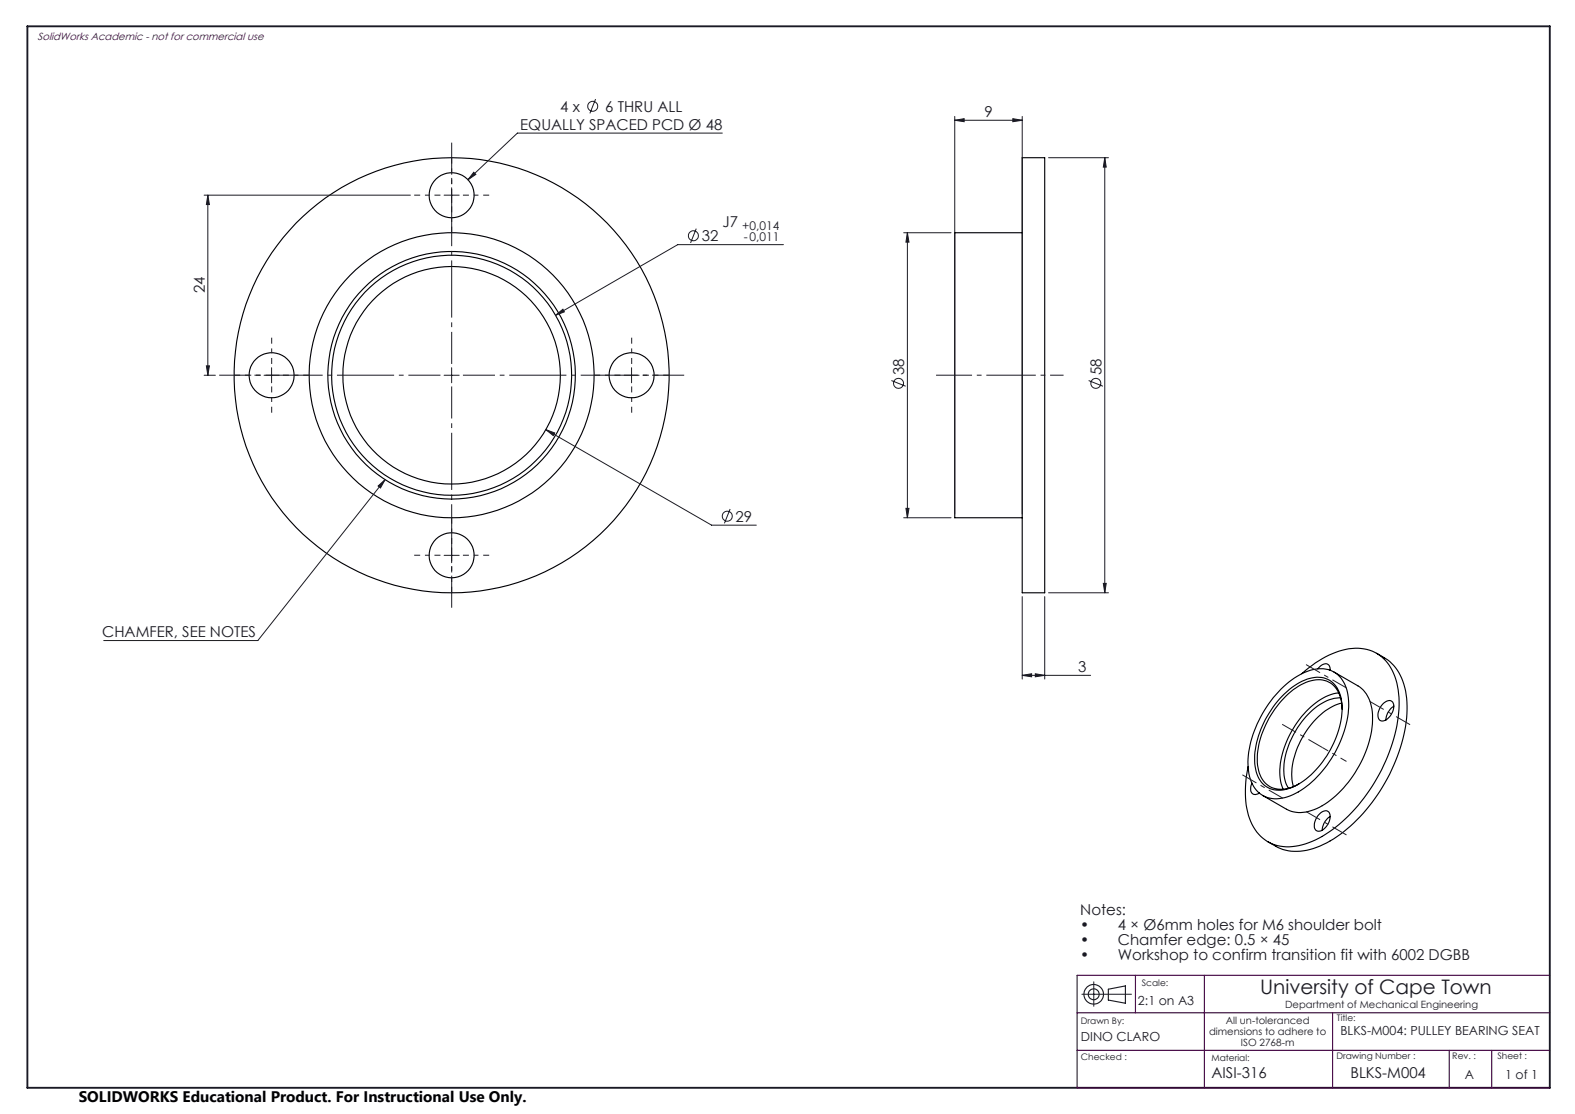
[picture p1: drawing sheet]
<svg xmlns="http://www.w3.org/2000/svg" width="420mm" height="297mm" viewBox="0 0 420 297" stroke-linecap="round" stroke-linejoin="round" font-family="sans-serif">
<g fill="none" stroke="#000" stroke-width=".3">
<path d="M272.6 42h6v116h-6zM272.6 62.1h-18v75.9h18M347.1 179.6a24 24 0 0 1 14.3-6.8 10.7 10.7 0 0 1 10.9 8.4 32 32 0 0 1-2.3 20.5 43.6 43.6 0 0 1-18.3 21.8 15.2 15.2 0 0 1-12.4 1.5 12.5 12.5 0 0 1-7-10.3 31.5 31.5 0 0 1 .5-10.3M351.4 178.3a1.97 1.97 0 0 1 3-.9l.3 1.3M354.7 178.5l-.2 .1M355.7 179.2l6.4 3.6a9.7 9.7 0 0 1 3.9 9.4 29.8 29.8 0 0 1-14.1 23 9.1 9.1 0 0 1-8.8 .6l-6.4-3.7M367.1 174.2l2.1 1.2a13.4 13.4 0 0 1 5.9 10.8 40.4 40.4 0 0 1-6.4 23.5 39 39 0 0 1-16.7 15.9 13.3 13.3 0 0 1-11.8 0l-2.1-1.2M341.6 183.8a15.5 15.5 0 0 1 11.3-5.5 7.5 7.5 0 0 1 6.5 6.9 26.5 26.5 0 0 1-5 18 21.7 21.7 0 0 1-12.5 9.6 7.2 7.2 0 0 1-8.8-6.4 25.6 25.6 0 0 1 4.6-17.9l1.8-2.5zM341.9 185.6a13.3 13.3 0 0 1 10.5-5 6.6 6.6 0 0 1 5.4 6.6 24.7 24.7 0 0 1-6.9 18.1 14.8 14.8 0 0 1-9.9 5.4 6.4 6.4 0 0 1-6.3-6.3 23.8 23.8 0 0 1 5.9-17.4zM357 184.7a16.2 16.2 0 0 0-10.5 7.1 22.7 22.7 0 0 0-5 16.4l.7 2.2M357.5 186.1a13.5 13.5 0 0 0-9.8 5.7 21 21 0 0 0-5.2 15.5l.3 1.3 .8 1.5M357.8 187.5a17.2 17.2 0 0 0-10.1 8.4 18 18 0 0 0-2.8 13.8"/>
<path d="M357.9 189.1a7.6 7.6 0 0 0-4.1-7.5 9.9 9.9 0 0 0-8.9 2.3 25.3 25.3 0 0 0-9.6 19.4 7 7 0 0 0 4.4 6.8 8.4 8.4 0 0 0 6.7-1.1M368.8 187.6a1.59 1.59 0 0 1 2.7-.1 3.9 3.9 0 0 1-3.1 4.7 1.88 1.88 0 0 1-.7-2.9zM371.7 188.3a4.7 4.7 0 0 0-2.1 3.6M333.8 208.8a1.99 1.99 0 0 0 .7 3l1.1-.2M335.6 211.3v.3M335.8 211.4l-.2 .2M351.6 217.3a1.91 1.91 0 0 1 2.8-.7 4 4 0 0 1-2.7 5 1.46 1.46 0 0 1-1.2-2.1l.4-1.1zM354.7 217.7a4.7 4.7 0 0 0-2.1 3.6"/>
<circle cx="120.4" cy="52.1" r="6"/>
<circle cx="72.4" cy="100" r="6"/>
<circle cx="120.4" cy="100" r="38"/>
<circle cx="120.4" cy="100" r="32"/>
<circle cx="120.4" cy="100.1" r="33"/>
<circle cx="120.4" cy="100.1" r="29"/>
<circle cx="120.4" cy="100" r="58"/>
<circle cx="168.4" cy="100" r="6"/>
<circle cx="120.4" cy="148.1" r="6"/>
</g>
<g fill="none" stroke="#191924" stroke-width=".27">
<path d="M158.8 26.4l-1.5 3.8M192.6 35.5h-54.6l-13.2 12.4M254.6 32.1l2.5-.5v.9zM254.6 31v106.1M254.6 32.1h18M270.1 31.6l2.5 .5-2.5 .4zM272.6 31v106.1M54.4 52h55M55.4 52l.4 2.5h-.8zM55.4 52v48M118.4 52h4M120.4 50.1v3.9"/>
<path d="M126.3 45.9l.6 .6-2.1 1.4zM279.6 42h16M294.6 42l.4 2.6h-.8zM294.6 42v116M185.7 61l-1.6 3.8M208.9 65.2h-28.2l-32.6 18.9M241 62.1h12.6M242 62.1l.4 2.5h-.8zM242 62.1v75.9M55 97.5h.8l-.4 2.5zM72.4 98v4.1M120.4 98v4.1"/>
<path d="M148.1 84.1l2-1.7 .4 .7zM168.4 98v4.1M54.4 100h3M70.4 100h4M118.4 100h4M145.6 114.5l2.3 .9-.4 .7zM145.6 114.5l44.2 25.5h11.9M166.4 100h4M237.7 101.5l3.8 1.5M290.3 101.5l3.8 1.5M100.8 129.6l1.9-1.7-1.2 2.2zM102.7 127.9l-33.9 42.9h-41.1"/>
<path d="M194.7 135.7l-1.5 3.8M241 138h12.6M241.6 135.5h.8l-.4 2.5zM118.4 148.1h4M120.4 146v4M272.6 159.1v21.9M278.6 159.1v21.9M279.6 158h16M294.2 155.5h.8l-.4 2.5zM276.1 179.6l2.5 .5-2.5 .3zM272.6 180.1l2.5-.5v.8zM272.6 180.1h18.2"/>
<path d="M288.5 265.1h13.2M291.7 261.8v6.5"/>
<circle cx="158.1" cy="28.3" r="1.32"/>
<circle cx="184.9" cy="62.9" r="1.33"/>
<circle cx="239.6" cy="102.2" r="1.34"/>
<circle cx="292.2" cy="102.2" r="1.33"/>
<circle cx="193.9" cy="137.6" r="1.33"/>
</g>
<g fill="none" stroke="#191924" stroke-width=".3">
<path d="M295.6 263.7l4.5-.8v4.6l-4.5-.9z"/>
<circle cx="291.6" cy="265.1" r="2.61"/>
<circle cx="291.7" cy="265.1" r="1.45"/>
</g>
<path d="M120.4 97v-59M117.4 100h-59M120.4 103v59M123.4 100h59" fill="none" stroke="#191924" stroke-width=".27" stroke-dasharray="15.2 1.3 1.3 1.3" stroke-dashoffset="6.7" stroke-linecap="butt"/>
<g fill="none" stroke="#191924" stroke-width=".27" stroke-dasharray="15.2 1.3 1.3 1.3" stroke-dashoffset="13.6" stroke-linecap="butt">
<path d="M117.4 52h-7M120.4 49v-7M120.4 55v7M123.4 52h7M72.4 97v-7M168.4 97v-7M69.4 100h-7M72.4 103v7M75.4 100h7M165.4 100h-7M168.4 103v7M171.4 100h7"/>
<path d="M117.4 148h-7M120.4 145v-7M120.4 151v7M123.4 148h7"/>
</g>
<path d="M272.6 100h11" fill="none" stroke="#191924" stroke-width=".27" stroke-dasharray="15.2 1.3 1.3 1.3" stroke-dashoffset="11.6" stroke-linecap="butt"/>
<path d="M249.6 100h23" fill="none" stroke="#191924" stroke-width=".27" stroke-dasharray="15.2 1.3 1.3 1.3" stroke-dashoffset="5.6" stroke-linecap="butt"/>
<path d="M352.6 199.3l6.5 3.7" fill="none" stroke="#191924" stroke-width=".27" stroke-dasharray="15.2 1.3 1.3 1.3" stroke-dashoffset="13.4" stroke-linecap="butt"/>
<path d="M341.9 193.1l10.7 6.2" fill="none" stroke="#191924" stroke-width=".27" stroke-dasharray="15.2 1.3 1.3 1.3" stroke-dashoffset="11" stroke-linecap="butt"/>
<path d="M359.1 183.4l-10.8-6.2M376 193.2l-10.8-6.2M342.1 212.8l-10.8-6.2M359.1 222.6l-10.8-6.2" fill="none" stroke="#191924" stroke-width=".27" stroke-dasharray="15.2 1.3 1.3 1.3" stroke-dashoffset="10.9" stroke-linecap="butt"/>
<path d="M7.3 7h406v283h-406z" fill="none" stroke="#191924" stroke-width=".5"/>
<path d="M287.2 270h126.1M302.8 260v10M321.2 260v30M355.4 270v20M413.3 260h-126.1v30h126.1M287.2 280h126.1M386.5 280v10M397.8 280v10" fill="none" stroke="#400040" stroke-width=".3"/>
<g fill="#191924">
<path d="M145.6 114.5l1.9 1.6 .4-.7zM148.1 84.1l2.4-1-.4-.7zM126.3 45.9l-1.5 2 2.1-1.4zM100.8 129.6l1.9-1.7-1.2 2.2zM254.6 32.1l2.5-.5v.9zM270.1 31.6l2.5 .5-2.5 .4zM272.6 180.1l2.5-.5v.8zM276.1 179.6l2.5 .5-2.5 .3z"/>
<path d="M294.2 155.5h.8l-.4 2.5zM294.6 42l.4 2.6h-.8zM241.6 135.5h.8l-.4 2.5zM242 62.1l.4 2.5h-.8z"/>
<path d="M55.4 52l.4 2.5h-.8zM55 97.5h.8l-.4 2.5z"/>
</g>
<text font-size="5.3" fill="#191924" x="336" y="265.1">University of Cape Town</text>
<text font-size="4.1" x="21" y="293.7">SOLIDWORKS Educational Product. For Instructional Use Only.</text>
<g font-size="4" fill="#191924">
<text x="149.4" y="29.8">4 x</text>
<text x="161.4" y="29.8">6 THRU ALL</text>
<text x="138.7" y="34.6">EQUALLY SPACED PCD Ø 48</text>
<text x="262.5" y="31.2">9</text>
<text x="187.1" y="64.3">32</text>
<text x="192.7" y="60.5">J7</text>
<text x="54.6" y="78.2" transform="rotate(-90 54.6 78.2)">24</text>
<text x="241.1" y="100" transform="rotate(-90 241.1 100)">38</text>
<text x="293.7" y="100" transform="rotate(-90 293.7 100)">58</text>
<text x="196.2" y="139.1">29</text>
<text x="27.3" y="169.9">CHAMFER, SEE NOTES</text>
<text x="287.5" y="179.2">3</text>
<text x="288.1" y="243.8">Notes:</text>
<text x="288.1" y="247.8">•</text>
<text x="288.1" y="251.8">•</text>
<text x="298.1" y="247.8">4 × Ø6mm holes for M6 shoulder bolt</text>
<text x="298.1" y="251.8">Chamfer edge: 0.5 × 45</text>
<text x="288.1" y="255.8">•</text>
<text x="298.1" y="255.8">Workshop to confirm transition fit with 6002 DGBB</text>
<text x="323" y="287.5">AISI-316</text>
<text x="360.1" y="287.5">BLKS-M004</text>
</g>
<g font-size="3.3" fill="#191924">
<text x="303.5" y="267.8">2:1 on A3</text>
<text x="357.5" y="275.9">BLKS-M004: PULLEY BEARING SEAT</text>
<text x="288.2" y="277.6">DINO CLARO</text>
<text x="390.6" y="287.6">A</text>
<text x="401.4" y="287.6">1 of 1</text>
</g>
<g font-size="3.2" fill="#191924">
<text x="197.9" y="61.2">+0,014</text>
<text x="198.4" y="64.3">-0,011</text>
</g>
<text font-size="2.8" fill="#400040" x="10" y="10.5">SolidWorks Academic - not for commercial use</text>
<g font-size="2.7" fill="#191924">
<text x="342.7" y="268.7">Department of Mechanical Engineering</text>
<text x="322.4" y="275.9">dimensions to adhere to</text>
<text x="326.9" y="272.9">All un-toleranced</text>
<text x="330.9" y="278.9">ISO 2768-m</text>
</g>
<g font-size="2.4" fill="#191924">
<text x="304.5" y="262.8">Scale:</text>
<text x="288.2" y="272.9">Drawn By:</text>
<text x="356.5" y="272.3">Title:</text>
<text x="288.2" y="282.6">Checked :</text>
<text x="323" y="282.8">Material:</text>
<text x="356.4" y="282.3">Drawing Number :</text>
<text x="387.3" y="282.4">Rev. :</text>
<text x="399.3" y="282.3">Sheet :</text>
</g>
</svg>
